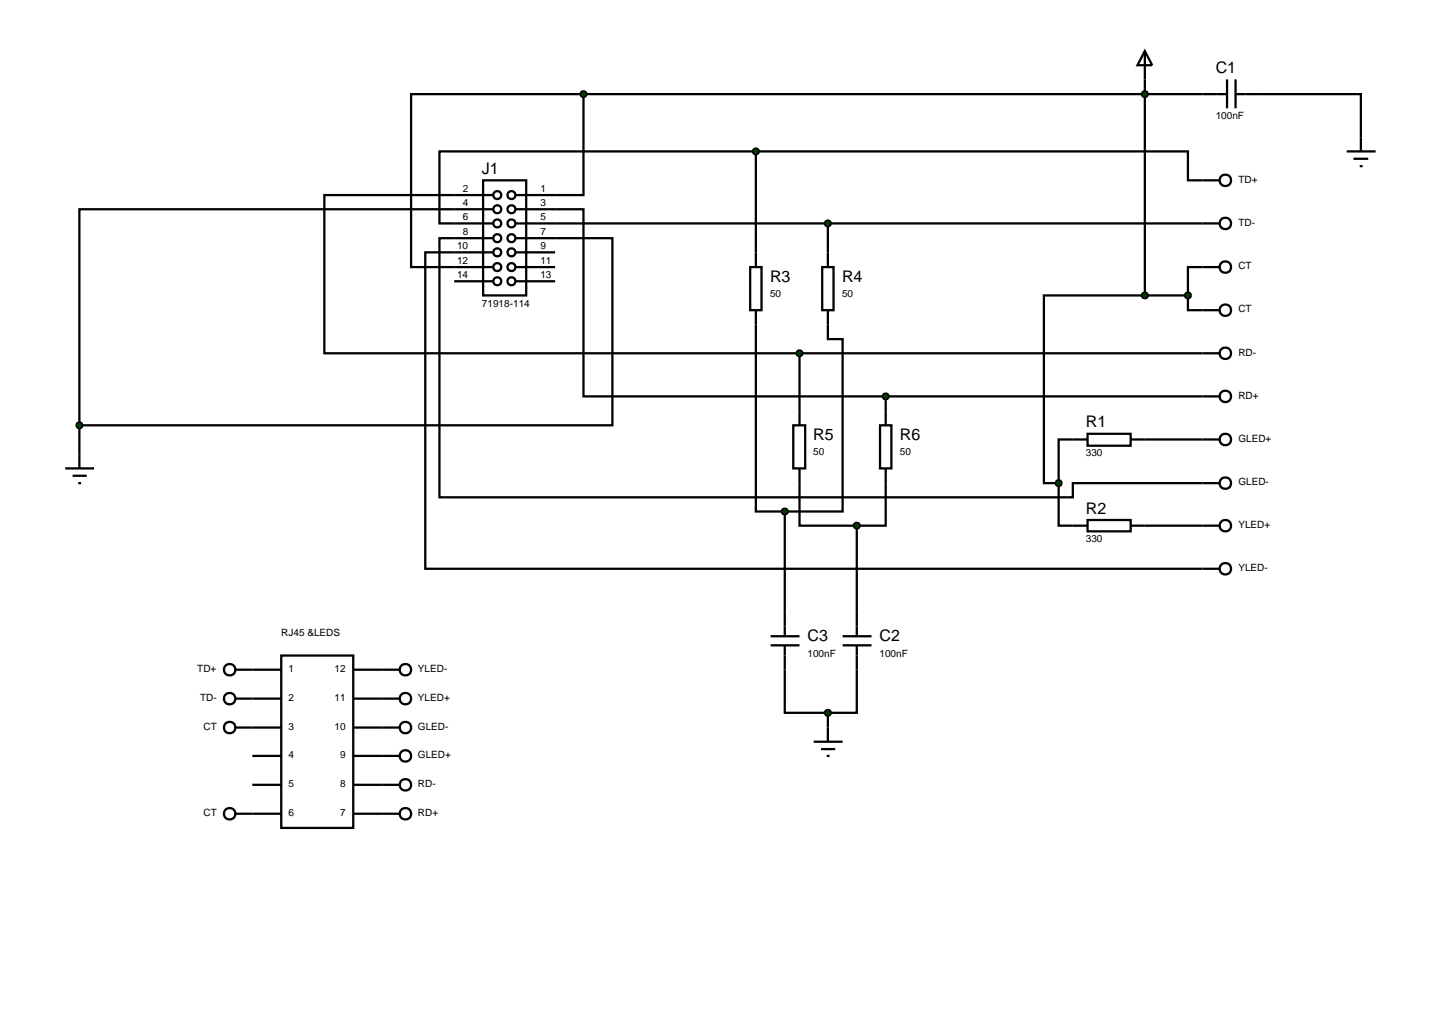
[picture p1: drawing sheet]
<svg xmlns="http://www.w3.org/2000/svg" width="257mm" height="180mm" viewBox="0 0 257 180" stroke-linecap="round" stroke-linejoin="round" font-family="sans-serif">
<g fill="none" stroke="#000" stroke-width=".4">
<path d="M102.9 16.6v17.8h-5M102.9 16.6h-30.4v30.5h7.6M102.9 16.6h109.2M201.9 9l1.3 2.5h-2.6zM201.9 9v43.1M222.2 16.6h17.8v7.6M80.1 36.9h-66.1v38.1M80.1 34.4h-22.9v27.9h83.8M97.9 36.9h5v33h53.3M97.9 39.4h117.2M133.3 26.7h-55.8v12.7h2.6M133.3 26.7h76.2v5.1h5.6"/>
<path d="M133.3 26.7v17.8M146 39.4v5.1M80.1 42h-2.6v45.7h111.7v-2.5h22.9M80.1 44.5h-5.1v55.8h137.1M97.9 42h10.1v33h-94M133.3 57.2v33h5.1M146 57.2v2.6h2.6v30.4h-10.2M201.9 52.1h-17.8v33.1h2.6M201.9 52.1h7.6M209.5 52.1v2.6h5.6M215.1 47.1h-5.6v5M14 75v5.1"/>
<path d="M141 62.3h74.1M141 62.3v10.2M156.2 69.9h58.9M156.2 69.9v2.6M189.2 77.5h-2.5v7.7M201.9 77.5h10.2M138.4 90.2v17.7M141 85.2v7.5h10.1M151.1 92.7v15.2M156.2 85.2v7.5h-5.1M186.7 85.2v7.5h2.5M201.9 92.7h10.2"/>
<path d="M41.5 118.1h8.1M49.6 115.6h12.7v30.4h-12.7zM138.4 118.1v7.6h7.6M151.1 118.1v7.6h-5.1M41.5 123.2h8.1M41.5 128.3h8.1M44.5 133.3h5.1M44.5 138.4h5.1M62.3 138.4h8.1M146 125.7v2.6M41.5 143.5h8.1M62.3 143.5h8.1"/>
<circle cx="216.1" cy="31.8" r="1.01"/>
<circle cx="216.1" cy="39.4" r="1.01"/>
<circle cx="216.1" cy="47.1" r="1.01"/>
<circle cx="216.1" cy="54.7" r="1.01"/>
<circle cx="216.1" cy="62.3" r="1.01"/>
<circle cx="216.1" cy="69.9" r="1.01"/>
<circle cx="40.5" cy="118.1" r="1.01"/>
<circle cx="40.5" cy="128.3" r="1.01"/>
<circle cx="40.5" cy="123.2" r="1.01"/>
<circle cx="71.5" cy="138.4" r="1.01"/>
<circle cx="40.5" cy="143.5" r="1.01"/>
<circle cx="71.5" cy="143.5" r="1.01"/>
</g>
<path d="M209.1 51.8l.4-.2-.5 .5zM209.5 51.6l.3 .1 .2 .4zM209.5 52.6l.5-.5-.2 .4zM209 52.1l.5 .5-.4-.2z" fill="#004000" stroke="#000" stroke-width=".4"/>
<path d="M209 52.1l.5-.5 .5 .5-.5 .5z" fill="#004000"/>
<path d="M212.1 16.6h4.3M216.4 14v5.1M217.9 14v5.1M217.9 16.6h4.3" fill="none" stroke="#000" stroke-width=".4"/>
<path d="M201.5 16.3l.4-.2-.5 .5zM201.9 16.1l.4 .2 .1 .3zM202.4 16.6l-.1 .3-.4 .2zM201.4 16.6l.5 .5-.4-.2z" fill="#004000" stroke="#000" stroke-width=".4"/>
<path d="M201.4 16.6l.5-.5 .5 .5-.5 .5z" fill="#004000"/>
<g fill="none" stroke="#000" stroke-width=".4">
<path d="M80.1 34.4h6.8M80.1 36.9h6.8M80.1 39.4h6.8M85.2 31.8h7.6v20.3h-7.6zM91 34.4h6.9M91 36.9h6.9M91 39.4h6.9M237.5 26.7h5.1M238.7 28h2.6M239.8 29.3h.5M240 24.2v2.5M80.1 42h6.8"/>
<path d="M80.1 44.5h6.8M80.1 47.1h6.8M80.1 49.6h6.8M91 42h6.9M91 44.5h6.9M91 47.1h6.9M91 49.6h6.9M11.5 82.6h5.1M12.8 83.9h2.5M13.8 85.2h.5M14 80.1v2.5"/>
<circle cx="87.7" cy="39.4" r=".7"/>
<circle cx="87.7" cy="36.9" r=".7"/>
<circle cx="87.7" cy="34.4" r=".7"/>
<circle cx="90.2" cy="39.4" r=".7"/>
<circle cx="90.2" cy="36.9" r=".7"/>
<circle cx="90.2" cy="34.4" r=".7"/>
<circle cx="87.7" cy="42" r=".7"/>
<circle cx="87.7" cy="49.6" r=".7"/>
<circle cx="87.7" cy="47.1" r=".7"/>
<circle cx="87.7" cy="44.5" r=".7"/>
<circle cx="90.2" cy="42" r=".7"/>
<circle cx="90.2" cy="49.6" r=".7"/>
<circle cx="90.2" cy="47.1" r=".7"/>
<circle cx="90.2" cy="44.5" r=".7"/>
</g>
<path d="M13.6 74.7l.4-.2-.5 .5zM14 74.5l.4 .2 .1 .3zM14.5 75l-.1 .3-.4 .2zM13.5 75l.5 .5-.4-.2z" fill="#004000" stroke="#000" stroke-width=".4"/>
<path d="M13.5 75l.5-.5 .5 .5-.5 .5z" fill="#004000"/>
<g fill="none" stroke="#000" stroke-width=".4">
<path d="M189.2 77.5h2.6M191.8 76.5h7.6v2.1h-7.6zM199.4 77.5h2.5M212.1 77.5h3M189.2 92.7h2.6M191.8 91.7h7.6v2h-7.6zM199.4 92.7h2.5M212.1 85.2h3M212.1 92.7h3M62.3 118.1h8.1M212.1 100.3h3M62.3 133.3h8.1"/>
<path d="M62.3 128.3h8.1M62.3 123.2h8.1"/>
<circle cx="216.1" cy="77.5" r="1.01"/>
<circle cx="216.1" cy="92.7" r="1.01"/>
<circle cx="216.1" cy="85.2" r="1.01"/>
<circle cx="71.5" cy="118.1" r="1.01"/>
<circle cx="216.1" cy="100.3" r="1.01"/>
<circle cx="71.5" cy="133.3" r="1.01"/>
<circle cx="71.5" cy="123.2" r="1.01"/>
<circle cx="71.5" cy="128.3" r="1.01"/>
</g>
<g fill="#004000" stroke="#000" stroke-width=".4">
<path d="M186.4 84.8l.3-.1-.5 .5zM186.7 84.7l.4 .2 .1 .3zM186.7 85.7l.5-.5-.2 .4zM186.2 85.2l.5 .5-.4-.2z"/>
<path d="M201.5 51.8l.4-.2-.5 .5zM201.9 51.6l.4 .2 .1 .3zM202.4 52.1l-.1 .3-.4 .2zM201.4 52.1l.5 .5-.4-.2z"/>
</g>
<g fill="#004000">
<path d="M186.7 84.7l.5 .5-.5 .5-.5-.5z"/>
<path d="M201.9 51.6l.5 .5-.5 .5-.5-.5z"/>
</g>
<path d="M132.3 47.1h2v7.6h-2zM133.3 44.5v2.6M133.3 54.7v2.5M145 47.1h2v7.6h-2zM146 44.5v2.6M146 54.7v2.5M139.9 75h2.1v7.6h-2.1zM141 72.5v2.5M155.2 75h2v7.6h-2zM156.2 72.5v2.5M141 82.6v2.6M156.2 82.6v2.6" fill="none" stroke="#000" stroke-width=".4"/>
<g fill="#004000" stroke="#000" stroke-width=".4">
<path d="M155.9 69.5l.3-.1-.5 .5zM156.2 69.4l.4 .2 .1 .3zM156.7 69.9l-.1 .3-.4 .2zM155.7 69.9l.5 .5-.3-.1z"/>
<path d="M140.6 62l.4-.2-.5 .5zM141 61.8l.4 .2 .1 .3zM141.5 62.3l-.1 .3-.4 .2zM140.5 62.3l.5 .5-.4-.2z"/>
<path d="M133 26.3l.3-.1-.5 .5zM133.3 26.2l.3 .1 .2 .4zM133.3 27.2l.5-.5-.2 .4zM132.8 26.7l.5 .5-.4-.2z"/>
<path d="M145.6 39.1l.4-.2-.5 .5zM146 38.9l.3 .1 .2 .4zM146 39.9l.5-.5-.2 .4zM145.5 39.4l.5 .5-.4-.2z"/>
</g>
<g fill="#004000">
<path d="M155.7 69.9l.5-.5 .5 .5-.5 .5z"/>
<path d="M140.5 62.3l.5-.5 .5 .5-.5 .5z"/>
<path d="M132.8 26.7l.5-.5 .5 .5-.5 .5z"/>
<path d="M145.5 39.4l.5-.5 .5 .5-.5 .5z"/>
</g>
<path d="M135.9 112.2h5.1M135.9 113.8h5.1M138.4 107.9v4.3M138.4 113.8v4.3M148.6 112.2h5.1M148.6 113.8h5.1M151.1 107.9v4.3M151.1 113.8v4.3" fill="none" stroke="#000" stroke-width=".4"/>
<g fill="#004000" stroke="#000" stroke-width=".4">
<path d="M138.1 89.8l.3-.1-.5 .5zM138.4 89.7l.4 .2 .1 .3zM138.4 90.7l.5-.5-.2 .4zM137.9 90.2l.5 .5-.3-.1z"/>
<path d="M150.8 92.3l.3-.1-.5 .5zM151.1 92.2l.4 .2 .1 .3zM151.6 92.7l-.2 .4-.3 .1zM150.6 92.7l.5 .5-.3-.1z"/>
</g>
<g fill="#004000">
<path d="M138.4 89.7l.5 .5-.5 .5-.5-.5z"/>
<path d="M151.1 92.2l.5 .5-.5 .5-.5-.5z"/>
</g>
<path d="M143.5 130.8h5.1M144.8 132.1h2.5M145.8 133.3h.5M146 128.3v2.5" fill="none" stroke="#000" stroke-width=".4"/>
<g fill="#004000" stroke="#000" stroke-width=".4">
<path d="M145.6 125.4l.4-.2-.5 .5zM146 125.2l.4 .2 .1 .3zM146 126.2l.5-.5-.2 .4zM145.5 125.7l.5 .5-.3-.1z"/>
<path d="M102.6 16.2l.3-.1-.5 .5zM102.9 16.1l.4 .2 .1 .3zM102.9 17.1l.5-.5-.1 .3zM102.4 16.6l.5 .5-.4-.2z"/>
</g>
<g fill="#004000">
<path d="M146 125.2l.5 .5-.5 .5-.5-.5z"/>
<path d="M102.4 16.6l.5-.5 .5 .5-.5 .5z"/>
</g>
<g font-size="2.8">
<text x="214.4" y="12.9">C1</text>
<text x="85" y="30.7">J1</text>
<text x="135.8" y="49.7">R3</text>
<text x="148.5" y="49.7">R4</text>
<text x="143.4" y="77.6">R5</text>
<text x="158.7" y="77.6">R6</text>
<text x="191.5" y="75.4">R1</text>
<text x="191.5" y="90.6">R2</text>
<text x="142.4" y="113.1">C3</text>
<text x="155.1" y="113.1">C2</text>
</g>
<g font-size="1.8">
<text x="214.4" y="21">100nF</text>
<text x="81.6" y="33.8">2</text>
<text x="95.3" y="33.8">1</text>
<text x="218.4" y="32.2">TD+</text>
<text x="81.6" y="36.3">4</text>
<text x="81.6" y="38.8">6</text>
<text x="81.6" y="41.4">8</text>
<text x="95.3" y="36.3">3</text>
<text x="95.3" y="38.8">5</text>
<text x="95.3" y="41.4">7</text>
<text x="218.4" y="39.8">TD-</text>
<text x="80.6" y="43.9">10</text>
<text x="80.6" y="46.5">12</text>
<text x="95.3" y="43.9">9</text>
<text x="95.3" y="46.5">11</text>
<text x="218.4" y="47.5">CT</text>
<text x="80.6" y="49">14</text>
<text x="95.3" y="49">13</text>
<text x="135.8" y="52.4">50</text>
<text x="148.5" y="52.4">50</text>
<text x="85" y="54.1">71918-114</text>
<text x="218.4" y="55.1">CT</text>
<text x="218.4" y="62.7">RD-</text>
<text x="218.4" y="70.3">RD+</text>
<text x="218.4" y="77.9">GLED+</text>
<text x="143.4" y="80.3">50</text>
<text x="158.7" y="80.3">50</text>
<text x="191.5" y="80.5">330</text>
<text x="218.4" y="85.6">GLED-</text>
<text x="191.5" y="95.6">330</text>
<text x="218.4" y="93.1">YLED+</text>
<text x="218.4" y="100.7">YLED-</text>
<text x="49.6" y="112.2">RJ45 &amp;LEDS</text>
<text x="34.8" y="118.5">TD+</text>
<text x="50.9" y="118.5">1</text>
<text x="59" y="118.5">12</text>
<text x="73.7" y="118.5">YLED-</text>
<text x="142.4" y="115.8">100nF</text>
<text x="155.1" y="115.8">100nF</text>
<text x="35.3" y="123.6">TD-</text>
<text x="50.9" y="123.6">2</text>
<text x="59" y="123.6">11</text>
<text x="73.7" y="123.6">YLED+</text>
<text x="35.9" y="128.7">CT</text>
<text x="50.9" y="128.7">3</text>
<text x="59" y="128.7">10</text>
<text x="73.7" y="128.7">GLED-</text>
<text x="50.9" y="133.7">4</text>
<text x="60" y="133.7">9</text>
<text x="73.7" y="133.7">GLED+</text>
<text x="35.9" y="143.9">CT</text>
<text x="50.9" y="138.8">5</text>
<text x="50.9" y="143.9">6</text>
<text x="60" y="143.9">7</text>
<text x="60" y="138.8">8</text>
<text x="73.7" y="138.8">RD-</text>
<text x="73.7" y="143.9">RD+</text>
</g>
</svg>
